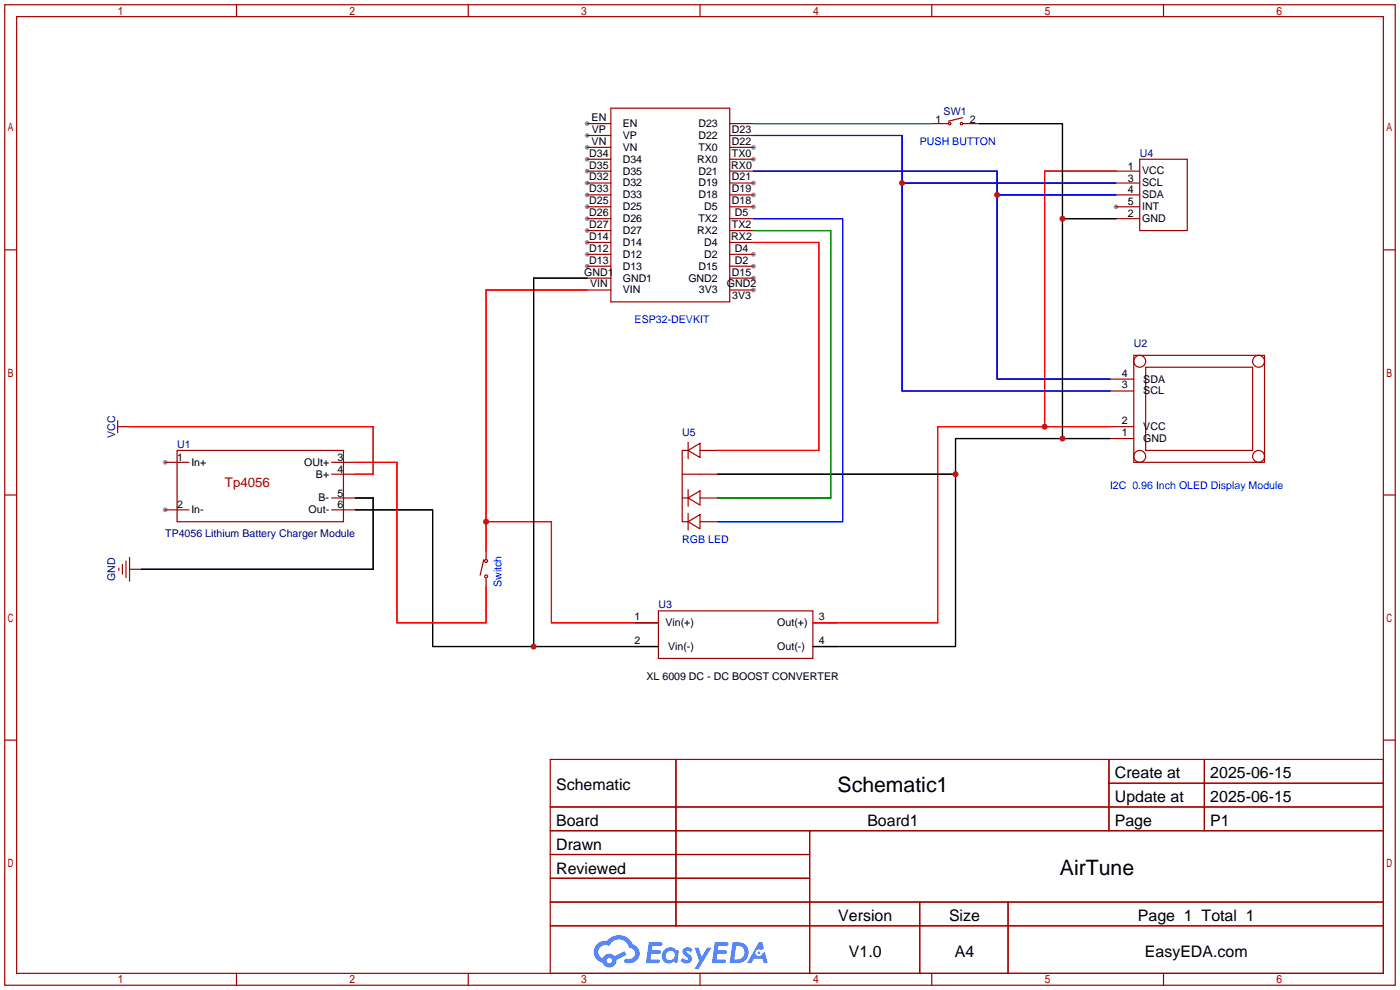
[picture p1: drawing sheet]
<svg xmlns="http://www.w3.org/2000/svg" width="299mm" height="212mm" viewBox="0 0 299 212" stroke-linecap="round" stroke-linejoin="round" font-family="sans-serif">
<g fill="#999">
<circle cx="161" cy="62" r=".51"/>
<circle cx="161" cy="59.4" r=".51"/>
<circle cx="161" cy="56.9" r=".51"/>
<circle cx="161" cy="54.4" r=".51"/>
<circle cx="161" cy="44.2" r=".51"/>
<circle cx="161" cy="41.7" r=".51"/>
<circle cx="161" cy="39.1" r=".51"/>
<circle cx="161" cy="34" r=".51"/>
<circle cx="161" cy="31.5" r=".51"/>
<circle cx="125.5" cy="26.4" r=".51"/>
<circle cx="125.5" cy="29" r=".51"/>
<circle cx="125.5" cy="31.5" r=".51"/>
<circle cx="125.5" cy="34" r=".51"/>
<circle cx="125.5" cy="36.6" r=".51"/>
<circle cx="125.5" cy="39.1" r=".51"/>
<circle cx="125.5" cy="41.7" r=".51"/>
<circle cx="125.5" cy="44.2" r=".51"/>
<circle cx="125.5" cy="46.7" r=".51"/>
<circle cx="125.5" cy="49.3" r=".51"/>
<circle cx="125.5" cy="51.8" r=".51"/>
<circle cx="125.5" cy="54.4" r=".51"/>
<circle cx="125.5" cy="56.9" r=".51"/>
<circle cx="35.3" cy="98.8" r=".51"/>
<circle cx="35.3" cy="109" r=".51"/>
<circle cx="238.5" cy="44.2" r=".51"/>
</g>
<g fill="none" stroke="#a10000" stroke-width=".25">
<path d="M1 1h297.2v209.6h-297.2zM3.6 3.6h292.1v204.4h-292.1zM50.5 1v2.6M100.1 1v2.6M149.6 1v2.6M199.1 1v2.6M248.7 1v2.6M1 53.4h2.6M295.7 53.4h2.5M1 105.8h2.6M295.7 105.8h2.5M1 158.2h2.6"/>
<path d="M295.7 158.2h2.5M117.6 162.3h178.1v45.7h-178.1zM117.6 172.5h178.1M117.6 177.5h178.1M144.5 162.3v35.6M173 177.5v30.5M237 162.3v15.2M237 167.4h58.7M257.4 162.3v15.2M117.6 182.6h55.4M117.6 192.8h178.1M117.6 187.7h55.4"/>
<path d="M117.6 197.9h178.1M196.6 192.8v15.2M215.4 192.8v15.2M50.5 208v2.6M100.1 208v2.6M149.6 208v2.6M199.1 208v2.6M248.7 208v2.6"/>
</g>
<g fill="#5487ff">
<path d="M146.2 202.7a1.3 1.3 0 0 1 1.8 .3l-.4 .6a.54 .54 0 0 0-.9-.2l.1 .2a1.28 1.28 0 0 1 .8 2 1.53 1.53 0 0 1-2.2-.3l.5-.6 .8 .5a.31 .31 0 0 0 .4-.3 .31 .31 0 0 0-.3-.4 1.12 1.12 0 0 1-.6-1.8z"/>
<path d="M148.5 202.5h.8l.7 2 1.1-2h1l-2.8 4.6h-.9l1-1.7z"/>
<path d="M138.7 201.4h1.6a1.31 1.31 0 0 1 1.3 .2 .4 .4 0 0 1-.4 .5l-1.8 .1-.1 .9h1.7a.4 .4 0 0 1 .3 .4 .4 .4 0 0 1-.4 .4h-1.7l-.2 1.2h1.4a.46 .46 0 0 1 .5 0 .46 .46 0 0 1 .1 .5l-.3 .2h-2.7z"/>
<path d="M152.8 201.4h1.6a1.32 1.32 0 0 1 1.3 .2 .39 .39 0 0 1-.4 .5l-1.7 .1-.2 .9h1.7a.4 .4 0 0 1 .3 .4 .4 .4 0 0 1-.4 .4h-1.7l-.2 1.2h1.4a.46 .46 0 0 1 .5 0 .46 .46 0 0 1 .1 .5l-.3 .2h-2.7z"/>
<path d="M162.2 201.4h.7l.4 1.3-.7 .4a.75 .75 0 0 0-1.1 .3 .75 .75 0 0 0 .5 1 .75 .75 0 0 0 .9-.7l.6-.2 .6 2.3h-.9l-.2-.9h-1.9l-.5 .9h-.9z"/>
<path d="M156.6 201.4l-.7 4.4h1.5a2.27 2.27 0 0 0 2.6-2.2 2.27 2.27 0 0 0-2.7-2.2zM157.3 202.1a1.5 1.5 0 0 1 1.8 1.6 1.5 1.5 0 0 1-1.9 1.4h-.3z"/>
<path d="M142 203a1.6 1.6 0 0 0-.3 2.3 1.6 1.6 0 0 0 2.3 .2l.8 .3 .3-2.4-.2-.3-.4-.1a1.58 1.58 0 0 0-2.5 0zM142.6 203.5a.98 .98 0 0 1 1.6 .4 .98 .98 0 0 1-1.1 1.3 .94 .94 0 0 1-.8-.7 .94 .94 0 0 1 .3-1z"/>
<path d="M127.6 201.8a2.37 2.37 0 0 0 1.2 4 1.54 1.54 0 0 0 1.7 1 1.54 1.54 0 0 0 1.3-1.6l2.1-1.1-.4-.8-2.1 1a1.57 1.57 0 0 0-2.6 .5 1.5 1.5 0 0 1-.7-2.1 1.5 1.5 0 0 1 2.1-.5 2.23 2.23 0 0 1 2.3-1.4 2.23 2.23 0 0 1 2 1.8 1.16 1.16 0 0 1 1.3 1.1 1.16 1.16 0 0 1-1.1 1.2h-.7a.47 .47 0 0 0-.6 .4 .47 .47 0 0 0 .4 .5 2.17 2.17 0 0 0 2.6-.9 2.17 2.17 0 0 0-.4-2.7l-.8-.4a3.2 3.2 0 0 0-5.4-.7l-1.2 .1zM129.7 205.3a.58 .58 0 0 1 1.1 0 .58 .58 0 0 1-1.1 0z"/>
<circle cx="162.2" cy="203.6" r=".28"/>
</g>
<g fill="none" stroke="#a10000" stroke-width=".25">
<path d="M125.5 39.1h5.1M125.5 36.6h5.1M125.5 34h5.1M125.5 31.5h5.1M125.5 29h5.1M125.5 26.4h5.1M130.6 23.1h25.4v41.4h-25.4zM156 39.1h5M156 36.6h5M156 34h5M156 31.5h5M156 29h5"/>
<path d="M156 26.4h5M199.1 26.4h3.6M205.7 26.4h3.6M205.7 25.1l-3 .8M238.5 39.1h5.1M238.5 36.6h5.1M243.6 34h10.1v15.3h-10.1zM125.5 59.4h5.1M125.5 56.9h5.1M125.5 54.4h5.1M125.5 51.8h5.1M125.5 49.3h5.1"/>
<path d="M125.5 46.7h5.1M125.5 44.2h5.1M125.5 41.7h5.1M156 59.4h5M156 56.9h5M156 54.4h5M156 51.8h5M156 49.3h5M156 46.7h5M156 44.2h5M156 41.7h5M238.5 46.7h5.1"/>
<path d="M238.5 44.2h5.1M238.5 41.7h5.1M125.5 62h5.1M156 62h5M242.3 75.9h28v22.9h-28zM244.9 78.5h22.8v17.8h-22.8zM25.1 91.2h2.6M25.1 89.9v2.6M35.3 98.8h5.1M37.8 96.3h35.6v15.2h-35.6zM70.9 98.8h5M147.1 96.3h-1.3v15.2h1.3"/>
<path d="M147.1 96.3l2.5-1.6v3.1zM147.1 94.5v3.5M149.6 96.3h3.8M237.2 91.2h5.1M237.2 93.7h5.1M237.2 83.6h5.1M237.2 81h5.1M26.9 119.9v3.5M27.7 119.1v5.1M35.3 109h5.1M70.9 109h5M70.9 106.4h5"/>
<path d="M70.9 101.3h5M103.4 119.6l-.8 3.3M145.8 106.4h1.3M145.8 101.3h7.6M147.1 106.4l2.5-1.5v3zM147.1 111.5l2.5-1.5v3zM147.1 104.6v3.6M147.1 109.7v3.6M149.6 106.4h3.8M149.6 111.5h3.8M25.4 121.4v.5M26.2 120.6v2.1"/>
<path d="M27.7 121.7h2.5M135.6 133.1h5.1M135.6 138.2h5.1M140.7 130.6h33v10.1h-33zM173.7 133.1h5.1M173.7 138.2h5.1"/>
<circle cx="202.9" cy="26.4" r=".25"/>
<circle cx="205.5" cy="26.4" r=".25"/>
<circle cx="243.6" cy="77.2" r="1.27"/>
<circle cx="269" cy="77.2" r="1.27"/>
<circle cx="243.6" cy="97.5" r="1.27"/>
<circle cx="269" cy="97.5" r="1.27"/>
<circle cx="103.9" cy="119.9" r=".32"/>
<circle cx="103.9" cy="123.2" r=".32"/>
</g>
<path d="M103.9 117.9v1.7M103.9 123.7v1.8" fill="none" stroke="#870000" stroke-width=".25"/>
<path d="M238.5 36.6h-15.2v54.6M161 51.8h14v44.5h-21.6M125.5 62h-21.6v55.9M27.7 91.2h52.1v10.1h-3.9M75.9 98.8h8.9v34.3h19.1v-7.6M237.2 91.2h-36.8v41.9h-26.7M103.9 111.5h14v21.6h22.8" fill="none" stroke="#f00" stroke-width=".25"/>
<path d="M161 36.6h52.1v44.4h24.1M161 29h31.8v54.6h44.4M192.8 39.1h45.7M161 46.7h19.1v64.8h-26.7M213.1 41.7h25.4" fill="none" stroke="#00f" stroke-width=".25"/>
<path d="M161 26.4h38.1M161 49.3h16.5v57.1h-24.1" fill="none" stroke="#008700" stroke-width=".25"/>
<path d="M209.3 26.4h17.8v67.3M125.5 59.4h-11.5v78.8M227.1 46.7h11.4M237.2 93.7h-33v44.5h-30.5M75.9 109h16.6v29.2h48.2M75.9 106.4h3.9v15.3h-49.6M153.4 101.3h50.8" fill="none" stroke="#000" stroke-width=".25"/>
<g fill="#c00">
<circle cx="103.9" cy="111.5" r=".63"/>
<circle cx="223.3" cy="91.2" r=".63"/>
<circle cx="213.1" cy="41.7" r=".63"/>
<circle cx="192.8" cy="39.1" r=".63"/>
<circle cx="204.2" cy="101.3" r=".63"/>
<circle cx="227.1" cy="93.7" r=".63"/>
<circle cx="227.1" cy="46.7" r=".63"/>
<circle cx="114" cy="138.2" r=".63"/>
</g>
<g font-size="4.5">
<text x="179" y="169.2">Schematic1</text>
<text x="226.5" y="187">AirTune</text>
</g>
<g font-size="3.4">
<text x="238.3" y="166.4">Create at</text>
<text x="258.7" y="166.4">2025-06-15</text>
<text x="118.9" y="168.9">Schematic</text>
<text x="238.3" y="171.4">Update at</text>
<text x="258.7" y="171.4">2025-06-15</text>
<text x="118.9" y="176.5">Board</text>
<text x="185.4" y="176.5">Board1</text>
<text x="238.3" y="176.5">Page</text>
<text x="258.7" y="176.5">P1</text>
<text x="118.9" y="181.6">Drawn</text>
<text x="118.9" y="186.7">Reviewed</text>
<text x="179.2" y="196.8">Version</text>
<text x="202.8" y="196.8">Size</text>
<text x="243.2" y="196.8">Page 1 Total 1</text>
<text x="181.4" y="204.5">V1.0</text>
<text x="204.1" y="204.5">A4</text>
<text x="244.7" y="204.5">EasyEDA.com</text>
</g>
<text font-size="2.8" fill="#a00000" x="48.1" y="104.2">Tp4056</text>
<g font-size="2.3">
<text x="126.4" y="25.9">EN</text>
<text x="126.5" y="28.4">VP</text>
<text x="133.1" y="27.1">EN</text>
<text x="133.1" y="29.7">VP</text>
<text x="149.3" y="29.7">D22</text>
<text x="149.3" y="27.1">D23</text>
<text x="156.4" y="28.4">D23</text>
<text x="199.9" y="26.4">1</text>
<text x="207.3" y="26.4">2</text>
<text x="125.9" y="33.5">D34</text>
<text x="126.4" y="31">VN</text>
<text x="133.1" y="32.2">VN</text>
<text x="133.1" y="34.8">D34</text>
<text x="149" y="34.8">RX0</text>
<text x="149.3" y="32.2">TX0</text>
<text x="156.4" y="33.5">TX0</text>
<text x="156.4" y="31">D22</text>
<text x="125.9" y="36">D35</text>
<text x="125.9" y="38.6">D32</text>
<text x="125.9" y="41.1">D33</text>
<text x="133.1" y="37.3">D35</text>
<text x="133.1" y="39.8">D32</text>
<text x="149.3" y="39.8">D19</text>
<text x="149.3" y="37.3">D21</text>
<text x="156.3" y="36">RX0</text>
<text x="156.4" y="41.1">D19</text>
<text x="156.4" y="38.6">D21</text>
<text x="241.1" y="36.3">1</text>
<text x="241.1" y="38.8">3</text>
<text x="241.1" y="41.3">4</text>
<text x="244.1" y="37.3">VCC</text>
<text x="244.1" y="39.8">SCL</text>
<text x="125.9" y="43.7">D25</text>
<text x="125.9" y="46.2">D26</text>
<text x="133.1" y="42.4">D33</text>
<text x="133.1" y="44.9">D25</text>
<text x="133.1" y="47.5">D26</text>
<text x="149.3" y="47.5">TX2</text>
<text x="149.3" y="42.4">D18</text>
<text x="150.5" y="44.9">D5</text>
<text x="156.4" y="43.7">D18</text>
<text x="157" y="46.2">D5</text>
<text x="241.1" y="46.4">2</text>
<text x="241.1" y="43.9">5</text>
<text x="244.1" y="47.4">GND</text>
<text x="244.1" y="42.4">SDA</text>
<text x="244.1" y="44.9">INT</text>
<text x="125.9" y="48.7">D27</text>
<text x="125.9" y="51.3">D14</text>
<text x="125.9" y="53.8">D12</text>
<text x="133.1" y="50">D27</text>
<text x="133.1" y="52.5">D14</text>
<text x="149" y="50">RX2</text>
<text x="150.5" y="52.5">D4</text>
<text x="156.3" y="51.3">RX2</text>
<text x="156.4" y="48.7">TX2</text>
<text x="157" y="53.8">D4</text>
<text x="124.9" y="58.9">GND1</text>
<text x="125.9" y="56.4">D13</text>
<text x="133.1" y="55.1">D12</text>
<text x="133.1" y="57.6">D13</text>
<text x="149.3" y="57.6">D15</text>
<text x="150.5" y="55.1">D2</text>
<text x="156.4" y="58.9">D15</text>
<text x="157" y="56.4">D2</text>
<text x="126.1" y="61.4">VIN</text>
<text x="133.1" y="60.2">GND1</text>
<text x="133.1" y="62.7">VIN</text>
<text x="147.1" y="60.2">GND2</text>
<text x="149.4" y="62.7">3V3</text>
<text x="155.3" y="61.4">GND2</text>
<text x="156.5" y="64">3V3</text>
<text x="239.8" y="83">3</text>
<text x="239.8" y="80.5">4</text>
<text x="244.3" y="81.8">SDA</text>
<text x="244.3" y="84.3">SCL</text>
<text x="239.8" y="93.2">1</text>
<text x="239.8" y="90.6">2</text>
<text x="244.3" y="94.5">GND</text>
<text x="244.3" y="91.9">VCC</text>
<text x="37.9" y="98.5">1</text>
<text x="40.9" y="99.5">In+</text>
<text x="65" y="99.5">OUt+</text>
<text x="72.1" y="98.5">3</text>
<text x="72.1" y="101">4</text>
<text x="67.5" y="102.1">B+</text>
<text x="68.1" y="107.1">B-</text>
<text x="72.1" y="106.1">5</text>
<text x="37.9" y="108.7">2</text>
<text x="40.9" y="109.7">In-</text>
<text x="65.9" y="109.7">Out-</text>
<text x="72.1" y="108.7">6</text>
<text x="135.6" y="132.6">1</text>
<text x="135.6" y="137.6">2</text>
<text x="142.2" y="133.8">Vin(+)</text>
<text x="166.1" y="133.8">Out(+)</text>
<text x="175" y="132.6">3</text>
<text x="175" y="137.6">4</text>
<text x="142.8" y="138.9">Vin(-)</text>
<text x="166.1" y="138.9">Out(-)</text>
<text x="138.2" y="145.3">XL 6009 DC - DC BOOST CONVERTER</text>
</g>
<g font-size="2.3" fill="#000080">
<text x="201.7" y="24.6">SW1</text>
<text x="243.6" y="33.5">U4</text>
<text x="242.3" y="74.1">U2</text>
<text x="24.6" y="93.6" transform="rotate(-90 24.6 93.6)">VCC</text>
<text x="37.8" y="95.7">U1</text>
<text x="145.8" y="93.2">U5</text>
<text x="35.3" y="114.8">TP4056 Lithium Battery Charger Module</text>
<text x="24.6" y="124.2" transform="rotate(-90 24.6 124.2)">GND</text>
<text x="140.7" y="130">U3</text>
</g>
<g font-size="2.3" fill="#00f">
<text x="196.6" y="31">PUSH BUTTON</text>
<text x="135.6" y="69.1">ESP32-DEVKIT</text>
<text x="237.2" y="104.6">I2C 0.96 Inch OLED Display Module</text>
<text x="145.8" y="116">RGB LED</text>
<text x="107.2" y="125.5" transform="rotate(-90 107.2 125.5)">Switch</text>
</g>
</svg>
